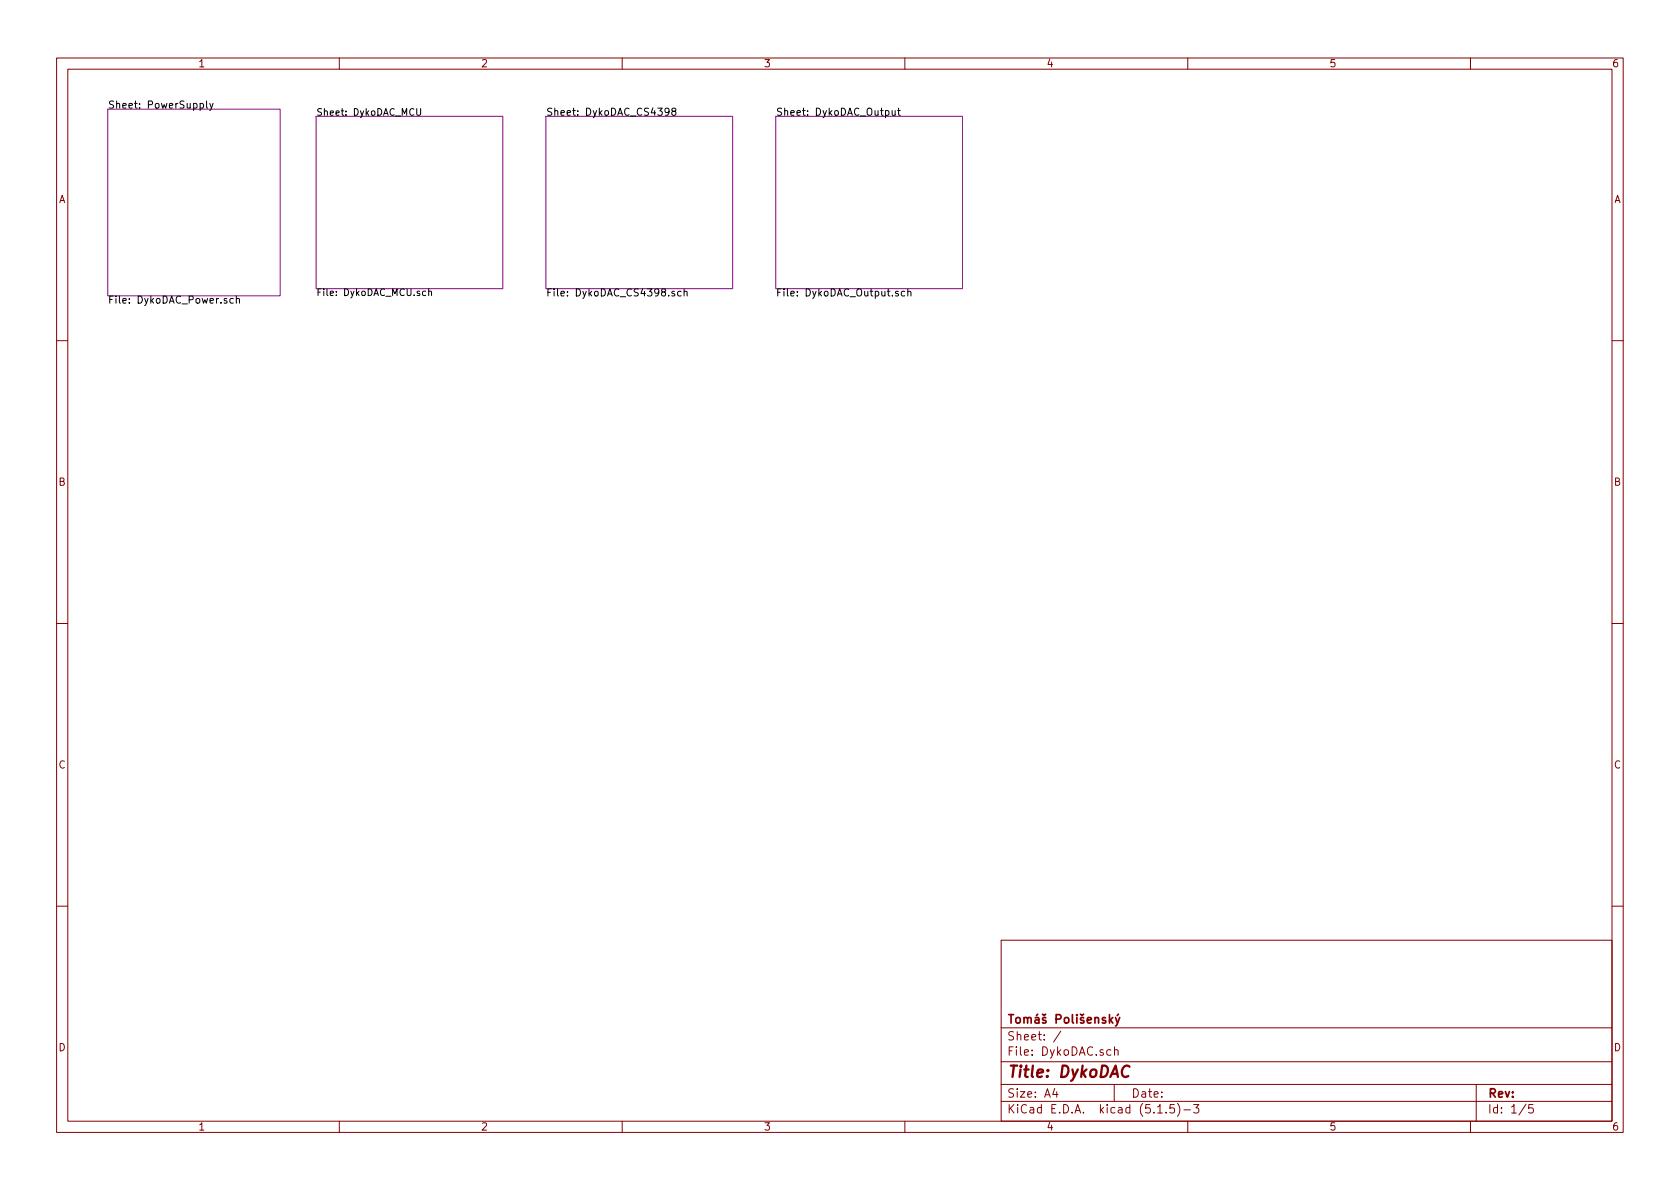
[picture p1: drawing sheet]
<svg xmlns="http://www.w3.org/2000/svg" width="297mm" height="210mm" viewBox="0 0 297 210" stroke-linecap="round" stroke-linejoin="round" font-family="sans-serif">
<g fill="none" stroke="#840000" stroke-width=".18">
<path d="M10 10.3h277v189.9h-277zM12 12.2h273v186.1h-273zM60 10.3v1.9M110 10.3v1.9M160 10.3v1.9M210 10.3v1.9M260 10.3v1.9M10 60.2h2M285 60.2h2M10 110.3h2M285 110.3h2M10 160.2h2"/>
<path d="M177 166.3h108v32h-108zM285 160.2h2M60 198.3v1.9M110 198.3v1.9M160 198.3v1.9M177 194.8h108M177 191.8h108M177 187.8h108M177 181.8h108M186.5 192.5l-.4 1h1M186.8 193v1M187.6 182.3l-1.3 2"/>
<path d="M196.4 185.7l-.4-.1-.3 .3 .1 .6 .2 .1 .4-.1M197 191.8v3M197.1 185.7l.2-.1 .3 .1 .1 .9M197.1 185.1v1.5M204.7 196.8h.8M206.2 196.7v.1M207.6 195.3h-.7l-.1 .7 .2-.1 .5 .1 .2 .2-.1 .5-.2 .1-.6-.1M208.2 195.1a1.71 1.71 0 0 1 0 2.3M209.3 196.3h1.2M210 198.3v1.9M211 195.3h1l-.5 .6 .4 .1v.7l-.2 .1-.7-.1M260 198.3v1.9"/>
<path d="M261 191.8v6.5M269.8 195.2l-1.2 2M271 195.3h-.7v.7l.2-.1 .5 .1 .1 .2-.1 .5-.2 .1-.5-.1"/>
</g>
<path d="M199.7 188.6a.87 .87 0 0 0-1 0 .87 .87 0 0 0-.4 1 .69 .69 0 0 0 .4 .8 .69 .69 0 0 0 .8-.1" fill="none" stroke="#840000" stroke-width=".41"/>
<path d="M196.2 179.4v1.5M196.7 179.9l-.5 .6M197.2 179.9l.4 1M197.7 179.3l-.2 .3M198 179.9l-.5 1.4-.3 .1M195.5 180l-.4-.1-.2 .2 .1 .3 .5 .1v.3h-.6M196.3 180.4l.4 .5" fill="none" stroke="#840000" stroke-width=".3"/>
<path d="M19 19.3h30.5v33h-30.5zM55.9 20.6h33v30.4h-33zM96.5 20.6h33v30.4h-33zM137.2 20.6h33v30.4h-33z" fill="none" stroke="#840084" stroke-width=".18"/>
<g fill="none" stroke="#000" stroke-width=".18">
<path d="M35.4 18.3h.3l.3 .2-.1 .6h-.5M36.5 17.9v1l.2 .2M37.1 18.3l.3 .8M37.7 18.3l-.4 1.1-.2 .2M73.7 19.2v1l.2 .2 .3-.1 .2-.1v-1M118.3 19.7l-.2 .2h-.4l-.1-.2v-.5l.2-.1h.3l.2 .3a.97 .97 0 0 1-.2 .9l-.4 .1M119 19.7l-.2-.3v-.2l.2-.1 .5 .1v.4l-.6 .1-.1 .2v.3l.2 .2 .4-.1 .1-.1v-.4l-.2-.1M157.7 19.6l.1 .7 .3 .1 .2-.1M158.3 19.6v.8M158.7 19.6h.5M158.9 19.1v1.1l.3 .2M41.2 52.8h-.3l-.3 .2 .2 .6h.4"/>
<path d="M41.8 52.9l.2-.1h.3v.8M41.8 52.3v1.3M75.3 51.5h-.4l-.2 .2 .1 .5h.5M75.8 51.6l.5-.1v.8M75.8 51.1v1.2M119.3 51.6l-.4-.1-.1 .2v.2l.5 .1v.3h-.5M120.4 51.6l-.4-.1-.2 .2 .1 .6h.5M121 51.6l.1-.1 .3 .1 .1 .7M121 51.1v1.2M158.8 51.6l-.3-.1-.2 .2 .1 .2 .4 .1v.3h-.5M160 51.6l-.4-.1-.2 .2 .1 .6h.5M160.5 51.6l.2-.1 .3 .1 .1 .7"/>
<path d="M160.5 51.1v1.2"/>
</g>
<text font-size="2.8" fill="#840000" x="178" y="190.5">Title: DykoDAC</text>
<g font-size="2.1" fill="#840000">
<text x="178" y="184">Sheet: /</text>
<text x="178" y="181">Tomá Polienský</text>
<text x="178" y="186.7">File: DykoDAC.sch</text>
<text x="178" y="196.9">KiCad E.D.A. kicad (5.1.5)-3</text>
<text x="178" y="194.1">Size: A4</text>
<text x="200" y="194.1">Date:</text>
<text x="263" y="194.1">Rev:</text>
<text x="263" y="196.9">Id: 1/5</text>
</g>
<g font-size="1.8" fill="#840000">
<text x="35" y="11.9">1</text>
<text x="85" y="11.9">2</text>
<text x="135" y="11.9">3</text>
<text x="185" y="11.9">4</text>
<text x="235" y="11.9">5</text>
<text x="285" y="11.9">6</text>
<text x="10.4" y="35.9">A</text>
<text x="285.4" y="35.9">A</text>
<text x="10.4" y="85.9">B</text>
<text x="285.4" y="85.9">B</text>
<text x="10.4" y="135.9">C</text>
<text x="285.4" y="135.9">C</text>
<text x="10.4" y="185.9">D</text>
<text x="285.4" y="185.9">D</text>
<text x="35" y="199.9">1</text>
<text x="85" y="199.9">2</text>
<text x="135" y="199.9">3</text>
<text x="185" y="199.9">4</text>
<text x="235" y="199.9">5</text>
<text x="285" y="199.9">6</text>
</g>
<g font-size="1.8">
<text x="19" y="19.2">Sheet: PowerSupply</text>
<text x="96.5" y="20.5">Sheet: DykoDAC_CS4398</text>
<text x="137.2" y="20.5">Sheet: DykoDAC_Output</text>
<text x="19" y="53.7">File: DykoDAC_Power.sch</text>
<text x="96.5" y="52.4">File: DykoDAC_CS4398.sch</text>
<text x="137.2" y="52.4">File: DykoDAC_Output.sch</text>
</g>
<g font-size="1.7">
<text x="55.9" y="20.5">Sheet: DykoDAC_MCU</text>
<text x="55.9" y="52.3">File: DykoDAC_MCU.sch</text>
</g>
</svg>
